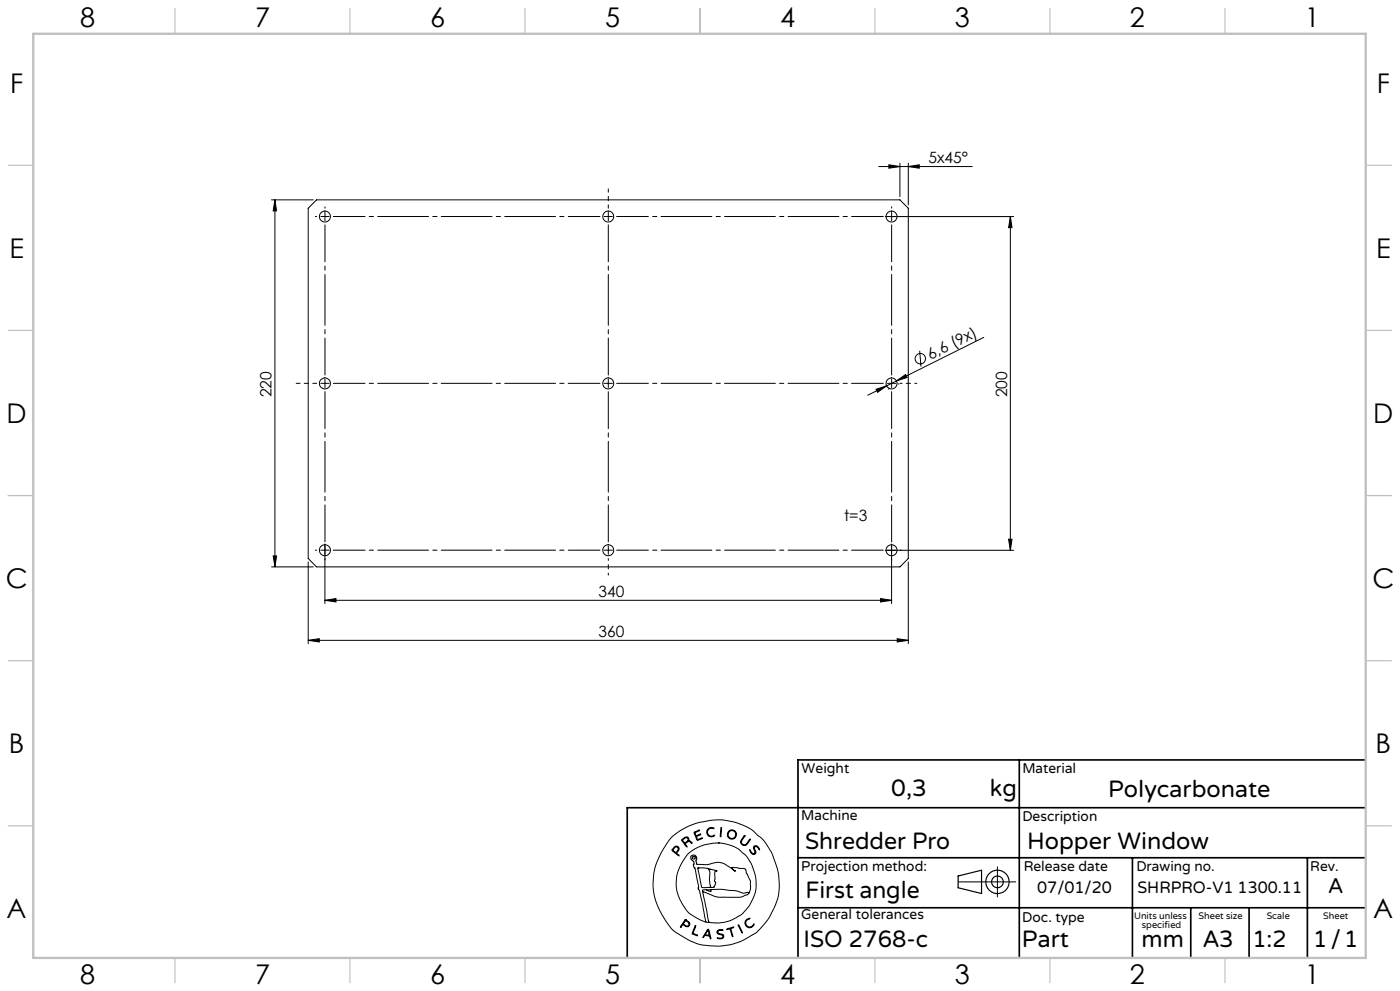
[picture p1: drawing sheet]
<svg xmlns="http://www.w3.org/2000/svg" width="420mm" height="297mm" viewBox="0 0 420 297" stroke-linecap="round" stroke-linejoin="round" font-family="sans-serif">
<g fill="none" stroke="#000" stroke-width=".3">
<path d="M81.5 59.9h12.5M82.5 59.9v110M82.5 59.9l.5 3.3h-1zM95 59.9h175l2.5 2.5v105l-2.5 2.5h-175l-2.5-2.5v-105zM263.6 49.9h28.1M266.7 49.4l3.3 .5-3.3 .5zM270 48.9v10M272.5 49.9l3.3-.5v1zM272.5 48.9v12.5M265.6 64.9h38.5M303.1 64.9v100M303.1 64.9l.5 3.3h-1z"/>
<path d="M262.8 116.7l3.2-1.1-2.7 2zM266 115.6l-5.7 2.9M266.5 116.6h.1M269 114.2l2.7-1.9 .4 .8zM269 114.2l-3 1.4M269.4 115.1h.1M275.9 105.1l.4 4.8M295.1 101.1l-26.1 13.1M81.5 169.9h12.5M82 166.6h1l-.5 3.3zM92.5 168.4v24.5M97.5 179.9l3.3-.5v1z"/>
<path d="M97.5 163v17.9M97.5 179.9h170M264.2 179.4l3.3 .5-3.3 .5zM265.6 164.9h38.5M267.5 163v17.9M272.5 168.4v24.5M302.6 161.6h1l-.5 3.3zM92.5 191.9l3.3-.5v1zM92.5 191.9h180M269.2 191.4l3.3 .5-3.3 .5zM201.4 251l2.6-2 4.6-2.2 4.6-1 3.4-.1 4.2 .8 3.2 1.3 1.7 1 3.3 2.9 2.6 4 1.5 4.4 .5 2.6 .2 3.9-.5 2.9-2.4 5.2-1.4 2-2.5 2.8-4 2.3-1.6 .7-2.6 .7-3.7 .4-4.2-.4-2-.5-2.4-1-3.9-2.4-1.2-1-2.3-3.3-1.7-3.2-1.2-3.7-.3-2.6 .2-3.5 .7-2.9 1.6-3.6zM202.2 253.9l.6-.3 .8 .3 .1 .6-.3 .7a.61 .61 0 0 0-.3 .6 .61 .61 0 0 0 .6 .5l-.1 .2-1.6-1.3a.49 .49 0 0 1-.4-.4 .49 .49 0 0 1 .4-.5z"/>
<path d="M202.3 254.1l.5-.3 .5 .2 .2 .4-.2 .5a.61 .61 0 0 1-.5 .6 .61 .61 0 0 1-.7-.5l-.2-.3zM204.5 251.6l1-.6 .6-.2 .5 .4 .1 .8 .4 .1 .5 .6-.2 .1-.6-.6-.8 .4a.5 .5 0 0 0-.4 .5 .5 .5 0 0 0 .4 .4l.1 .4-1.6-1.9zM204.8 251.7l.9-.6h.4l.3 .7-.4 .5a.59 .59 0 0 1-.6 .3 .59 .59 0 0 1-.5-.6zM208.2 249.4l1.6-.6a.31 .31 0 0 1-.1 .4 .31 .31 0 0 1-.4 0l-.7 .2-.1 .3a.56 .56 0 0 0 .3 .7 .56 .56 0 0 0 .7-.2l.7-.2-1.2 .6 .3 1 1.3-.5 .2 .1-1.7 .6zM212.3 248.5l.8-.5 1 .2 .1 .2-1-.2-.5 .2-.4 .6v.7l.5 .8 1.6-.1-.8 .4-1.2-.3-.4-.9zM215.5 252.6l2.7 .4 2.1 .8 1.5 .8 2.1 1.9 1.5 2.3 1 3 .4 1.9v2.6l-.4 1.8-1.4 3-2.5 2.9-3.4 1.9-1.9 .5-1.4 .2-3.1-.2M215.5 252.6l-2.1 .2-2.9 .7-1.9 .8-1.8 1.2-1.3 1.5-1.2 2.1-1 2.4-.3 1.3-.2 2.7 .3 1.6 .9 2.6 1.1 1.9 1.8 2.3 2.8 1.6 2.1 .9M215.5 252.6h.1M216.3 248.1v2.5l-.2 .2zM223.3 250.4h.1l.1 .2-1.1 1.6 .1 .6 .4 .3h.9l1-1.5h.3l-.9 1.4-.6 .4-1-.3-.4-.7zM224.9 254.7l.7 1 .6 .2 .3-.3-.4-1.4 .2-.7 .9 .1 .7 1-.1 .1-.8-1h-.6l-.1 .5 .5 1.3-.6 .6-.9-.5zM299.2 259.8v9"/>
<path d="M205.6 275.6l-.7 1a1.25 1.25 0 0 0-.7 1.3l.3-.3a.57 .57 0 0 1 .5-.4 .57 .57 0 0 1 .6 .4l.8 .1 .5-.6-.1-.6-1.2-.9M205.6 275.6h.1M205.6 275.9l-.3 .5M205.7 275.9l.9 .7 .1 .4-.4 .5-.8-.3a.39 .39 0 0 1-.5-.2 .39 .39 0 0 1 .2-.5l.1-.1M205.7 275.9h.1M208.6 277.4h.1v.3l-.4 1a.74 .74 0 0 0-.3 .9 .74 .74 0 0 0 .8 .5l.4 .3-1.6-.6zM209.3 260.2h2.9l2.4 .6 .4 .3a.27 .27 0 0 0-.4-.1 .27 .27 0 0 0-.1 .3v2l-.2 .7 .4 .8-.4 .9-.4 .3h-2.3a.99 .99 0 0 1-1.3-1.1zM209.4 260.1h.1M210.8 267.2l1.9 9.2M210.8 267.2l3.3 1.3 1.8 .4h6l2.3-.7 .4-.4M211.8 276.4h.9M211.9 266.7a.76 .76 0 0 0-1.2 .3l.1 .2"/>
<path d="M212.1 260.2l.6 .4 .2 .7-.1 2.5 .4 1.9-.3 .2M212.3 278.6l.2-.1 .2 .2 .6 2.6-.3-.2a.63 .63 0 0 0-.2-.6 .63 .63 0 0 0-.7-.1 .83 .83 0 0 0-1.1 .6l-.1-.1 .2-.5zM212.3 278.9l.5 1.3h-.6a.38 .38 0 0 1-.5-.2 .38 .38 0 0 1 .2-.5zM212.4 278.9h.1M212.7 276.4h.1M213 260.6h.1M213.3 266.6l3.2-.1 4.2 .4 2.3 .8 1.4-.3 .3 .1-.1 .3M213.3 266.6v.6l-1.4-.5M213.3 266.6l-1.4 .1M215.3 278.9l.5-.3 1.1 .1v.2l-1.1-.1-.5 .5 .2 .4 1.5 .5 .1 .5-.2 .5-.6 .2-1.1-.2h1.1l.6-.4-.2-.5-1.5-.5-.1-.5zM218 278.4l2.1-.5-.8 .4 .5 2.4-.8-2.3-.8 .2zM221.5 277.2l1.2 2.2v.2z"/>
<path d="M221.5 277.1h.1M223.9 275.7l.8-.5 .3 .1-.8 .4-.4 .5v.9l.6 .6 .8 .1 .9-.9a.34 .34 0 0 1 .2 .4 .34 .34 0 0 1-.4 .3l-.9 .5-1-.4-.5-1zM224.6 267.8l.5-1.4v-2.3l-1.7-3.8-3.9-.3 1.1 1.1-3.3-2.2-1.6-.5-3.6 .7-3-.1-.3-.9 .3-.7-.2-.7-.5-.4-.9 .1-.2 .3-.1 .5 .2 .4 .8 .7-.1 1.5 .4 .4 1.1 5.4-.2 .8 .5 .8 1.9 9.2M287.4 264.3h17.3"/>
<circle cx="97.5" cy="64.9" r="1.66"/>
<circle cx="182.5" cy="64.9" r="1.65"/>
<circle cx="267.5" cy="64.9" r="1.65"/>
<circle cx="97.5" cy="114.9" r="1.67"/>
<circle cx="182.5" cy="114.9" r="1.66"/>
<circle cx="267.5" cy="114.9" r="1.66"/>
<circle cx="276.1" cy="107.5" r="1.55"/>
<circle cx="97.5" cy="164.9" r="1.66"/>
<circle cx="182.5" cy="164.9" r="1.65"/>
<circle cx="267.5" cy="164.9" r="1.65"/>
<circle cx="208.1" cy="257.1" r=".44"/>
<circle cx="219.5" cy="250.1" r="1.17"/>
<circle cx="219.5" cy="250.1" r="1.38"/>
</g>
<g fill="none" stroke="#000" stroke-width=".35">
<path d="M287.4 262.5l7.1-1.7v7l-7.1-1.7z"/>
<circle cx="299.2" cy="264.3" r="3.5"/>
<circle cx="299.2" cy="264.3" r="1.75"/>
</g>
<g fill="none" stroke="#000" stroke-width=".3" stroke-dasharray="15.2 1.3 1.3 1.3">
<path d="M95 64.9h-.4M97.5 64.9v-1.3M97.5 64.9h-1.3M97.5 64.9v1.2M97.5 64.9h1.2M97.5 62.4v-.4M182.5 64.9v-1.3M182.5 64.9h-1.3M182.5 64.9v1.2M182.5 64.9h1.2M267.5 64.9v-1.3M267.5 64.9h-1.3"/>
<path d="M267.5 64.9v1.2M267.5 64.9h1.2M267.5 62.4v-.4M270 64.9h.4M97.5 114.9v-1.3M97.5 114.9h-1.3M97.5 114.9v1.2M97.5 114.9h1.2M182.5 114.9v-1.3M182.5 114.9h-1.3M182.5 114.9v1.2M182.5 114.9h1.2"/>
<path d="M267.5 114.9v-1.3M267.5 114.9h-1.3M267.5 114.9v1.2M267.5 114.9h1.2M95 164.9h-.4M97.5 164.9v-1.3M97.5 164.9h-1.3M97.5 164.9v1.2M97.5 164.9h1.2M97.5 167.4v.4M182.5 164.9v-1.3M182.5 164.9h-1.3"/>
<path d="M182.5 164.9v1.2M182.5 164.9h1.2M267.5 167.4v.4M270 164.9h.4"/>
</g>
<path d="M270 114.9h5.1" fill="none" stroke="#000" stroke-width=".3" stroke-dasharray="15.2 1.3 1.3 1.3" stroke-dashoffset="14.6"/>
<path d="M182.5 167.4v4.9" fill="none" stroke="#000" stroke-width=".3" stroke-dasharray="15.2 1.3 1.3 1.3" stroke-dashoffset="14.7"/>
<path d="M95 114.9h-6.1" fill="none" stroke="#000" stroke-width=".3" stroke-dasharray="15.2 1.3 1.3 1.3" stroke-dashoffset="14.1"/>
<path d="M182.5 62.4v-5.8" fill="none" stroke="#000" stroke-width=".3" stroke-dasharray="15.2 1.3 1.3 1.3" stroke-dashoffset="14.3"/>
<path d="M97.5 112.4v-45M182.5 112.4v-45M267.5 112.4v-45M97.5 162.4v-45M182.5 162.4v-45M267.5 162.4v-45" fill="none" stroke="#000" stroke-width=".3" stroke-dasharray="15.2 1.3 1.3 1.3" stroke-dashoffset="4.2"/>
<path d="M100 64.9h80M185 64.9h80M100 114.9h80M185 114.9h80M100 164.9h80M185 164.9h80" fill="none" stroke="#000" stroke-width=".3" stroke-dasharray="15.2 1.3 1.3 1.3" stroke-dashoffset="5.7"/>
<path d="M305.8 227.7v59.2M409.7 227.7h-170.3v59.2M239.4 257.1h170.3M339.7 257.1v29.9M392.2 257.1v29.8M409.7 242.1h-221.5v45M239.4 272.1h170.3M357.2 272.1v14.8M374.7 272.1v14.8" fill="none" stroke="#000" stroke-width=".5"/>
<g fill="none" stroke="#c0c0c0" stroke-width=".35">
<path d="M52.5 2.5v7.5M105 2.5v7.5M157.5 2.5v7.5M210 2.5v7.5M262.5 2.5v7.5M315 2.5v7.5M367.5 2.5v7.5M2.5 49.5h7.5M410 49.5h7.5M2.5 99h7.5M410 99h7.5M2.5 148.5h7.5"/>
<path d="M410 148.5h7.5M2.5 198h7.5M410 198h7.5M2.5 247.5h7.5M410 247.5h7.5M52.5 287v7.5M105 287v7.5M157.5 287v7.5M210 287v7.5M262.5 287v7.5M315 287v7.5M367.5 287v7.5"/>
</g>
<path d="M10 10.1h399.7v277h-399.7z" fill="none" stroke="#c0c0c0" stroke-width=".7"/>
<g fill="#000">
<path d="M262.8 116.7l3.2-1.1-2.7 2zM269 114.2l2.7-1.9 .4 .8z"/>
<path d="M82 166.6h1l-.5 3.3zM82.5 59.9l.5 3.3h-1z"/>
<path d="M264.2 179.4l3.3 .5-3.3 .5zM97.5 179.9l3.3-.5v1z"/>
<path d="M302.6 161.6h1l-.5 3.3zM303.1 64.9l.5 3.3h-1z"/>
<path d="M92.5 191.9l3.3-.5v1zM269.2 191.4l3.3 .5-3.3 .5zM266.7 49.4l3.3 .5-3.3 .5zM272.5 49.9l3.3-.5v1z"/>
</g>
<g font-size="8.1">
<text x="24" y="8">8</text>
<text x="76.5" y="8">7</text>
<text x="129" y="8">6</text>
<text x="181.5" y="8">5</text>
<text x="234" y="8">4</text>
<text x="286.5" y="8">3</text>
<text x="339" y="8">2</text>
<text x="391.5" y="8">1</text>
<text x="3" y="27.7">F</text>
<text x="413" y="27.7">F</text>
<text x="2.8" y="77.2">E</text>
<text x="412.8" y="77.2">E</text>
<text x="2" y="126.7">D</text>
<text x="412" y="126.7">D</text>
<text x="1.7" y="176.2">C</text>
<text x="411.7" y="176.2">C</text>
<text x="2.7" y="225.7">B</text>
<text x="412.7" y="225.7">B</text>
<text x="2" y="275.2">A</text>
<text x="412" y="275.2">A</text>
<text x="24" y="295">8</text>
<text x="76.5" y="295">7</text>
<text x="129" y="295">6</text>
<text x="181.5" y="295">5</text>
<text x="234" y="295">4</text>
<text x="286.5" y="295">3</text>
<text x="339" y="295">2</text>
<text x="391.5" y="295">1</text>
</g>
<g font-size="7.1">
<text x="267.4" y="238.5">0,3</text>
<text x="297" y="238.5">kg</text>
<text x="332.4" y="239">Polycarbonate</text>
<text x="241.5" y="254.4">Shredder Pro</text>
<text x="308.1" y="254.4">Hopper Window</text>
<text x="241.6" y="269.2">First angle</text>
<text x="241.1" y="283.7">ISO 2768-c</text>
<text x="306.6" y="283.9">Part</text>
<text x="342.5" y="283.9">mm</text>
<text x="360.9" y="283.8">A3</text>
<text x="375.7" y="283.9">1:2</text>
<text x="393.9" y="283.9">1/1</text>
</g>
<text font-size="6.3" x="398.5" y="267.7">A</text>
<g font-size="4.9">
<text x="311.2" y="267.6">07/01/20</text>
<text x="341.2" y="267.6">SHRPRO-V1 1300.11</text>
</g>
<g font-size="4.7">
<text x="278.5" y="48.9">5x45°</text>
<text x="279.2" y="107.9" transform="rotate(-27 279.2 107.9)">6,6 (9x)</text>
<text x="81.5" y="119.1" transform="rotate(-90 81.5 119.1)">220</text>
<text x="302.1" y="119.1" transform="rotate(-90 302.1 119.1)">200</text>
<text x="253.2" y="156.2">t=3</text>
<text x="179.6" y="178.9">340</text>
<text x="179.6" y="190.9">360</text>
</g>
<g font-size="4.2">
<text x="240.5" y="231.7">Weight</text>
<text x="306.7" y="231.7">Material</text>
<text x="240.4" y="245.9">Machine</text>
<text x="306.7" y="246.1">Description</text>
<text x="240.4" y="261.1">Projection method:</text>
<text x="307.1" y="261">Release date</text>
<text x="340.9" y="261">Drawing no.</text>
<text x="393.1" y="261">Rev.</text>
<text x="240.4" y="275.6">General tolerances</text>
<text x="306.7" y="276.2">Doc. type</text>
</g>
<g font-size="2.8">
<text x="340.2" y="275.3">Units unless</text>
<text x="359.6" y="275.3">Sheet size</text>
<text x="380" y="275.3">Scale</text>
<text x="396.9" y="275.3">Sheet</text>
<text x="342.6" y="278.2">specified</text>
</g>
</svg>
